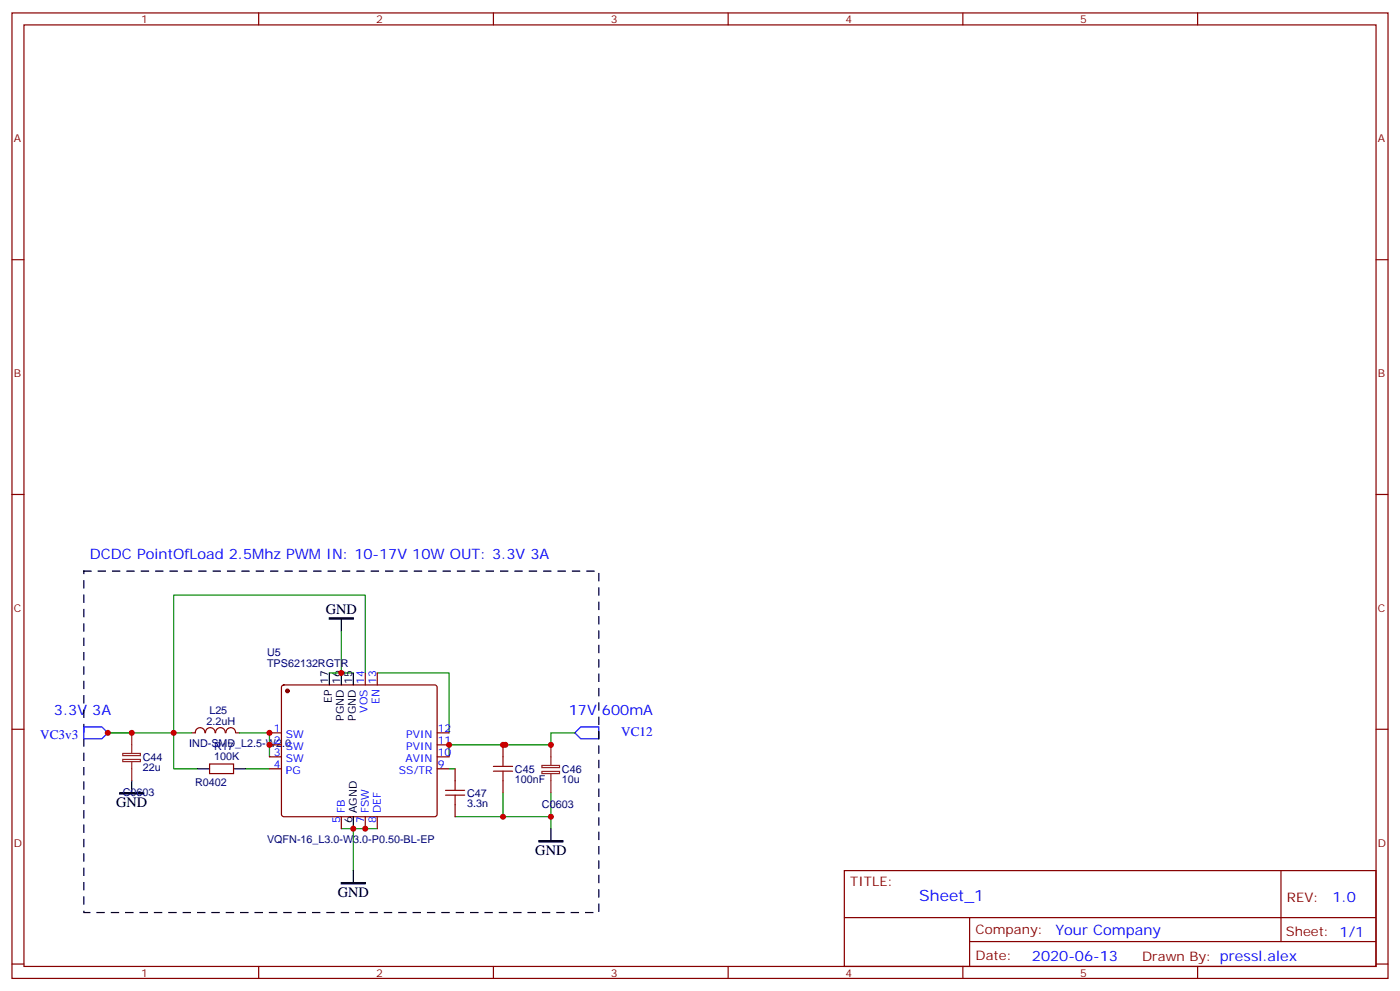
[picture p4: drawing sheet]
<svg xmlns="http://www.w3.org/2000/svg" width="412mm" height="292mm" viewBox="0 0 412 292" stroke-linecap="round" stroke-linejoin="round" font-family="sans-serif">
<g fill="none" stroke="#870000" stroke-width=".35">
<path d="M3.5 3.8h405.4v284.3h-405.4zM7.1 7.3h398.2v277.3h-398.2zM76.2 3.8v3.5M145.3 3.8v3.5M214.5 3.8v3.5M283.6 3.8v3.5M352.8 3.8v3.5M3.5 76.5h3.6M405.3 76.5h3.6M3.5 145.6h3.6M405.3 145.6h3.6M107.6 198.2v3.5"/>
<path d="M111.1 198.2v3.5M3.5 214.8h3.6M56.4 215.8h1.1M57.5 215.8a1.41 1.41 0 0 1 1.5-1.5 1.41 1.41 0 0 1 1.4 1.5M60.5 215.8a1.41 1.41 0 0 1 1.4-1.5 1.41 1.41 0 0 1 1.4 1.5M63.5 215.8a1.41 1.41 0 0 1 1.4-1.5 1.41 1.41 0 0 1 1.4 1.5M66.6 215.8a1.41 1.41 0 0 1 1.4-1.5 1.41 1.41 0 0 1 1.4 1.5M69.5 215.8h1.1M79.4 215.8h3.5M79.4 219.4h3.5M83.1 201.9l.5-.2h44.5l.5 .2 .2 .5v37.4l-.3 .5-.4 .2h-44.5l-.5-.2-.2-.5v-37.4zM128.8 215.8h3.5"/>
<path d="M128.8 219.4h3.5M148.2 219.4v3.5M405.3 214.8h3.6M61.7 225h7.1v2.8h-7.1zM79.4 222.9h3.5M79.4 226.4h3.5M128.8 222.9h3.5M128.8 226.4h3.5M134.1 226.4v3.5M134.1 237v3.5M148.2 229.9v3.6M100.5 240.5v3.6"/>
<path d="M107.6 240.5v3.6M111.1 240.5v3.6M248.7 256.4h156.6v28.2h-156.6zM377.3 256.4v20.9M248.7 270.2h156.5M285.6 277.3h119.6M285.6 270.2v14.2M3.5 283.9h3.6M76.2 284.6v3.5M145.3 284.6v3.5M214.5 284.6v3.5M283.6 284.6v3.5"/>
<path d="M352.8 284.6v3.5M405.3 283.9h3.6"/>
</g>
<path d="M24.7 214.1h5.3l1.7 1.7-1.7 1.8h-5.3zM169.3 215.8l1.8-1.7h5.3v3.5h-5.3z" fill="none" stroke="#00f" stroke-width=".35"/>
<path d="M24.7 168.2h151.7v100.5h-151.7z" fill="none" stroke="#000" stroke-width=".35" stroke-dasharray="2.1 2.1"/>
<g fill="none" stroke="#008700" stroke-width=".35">
<path d="M97 198.2h3.5M100.5 185.8v12.4h3.6M107.6 198.2v-22.9h-56.4v51.1h7M111.1 198.2h21.2v17.6M31.7 215.8h24.7M70.6 215.8h8.8v7.1M148.2 219.4h.7M169.3 215.8h-7v3.6h-30v3.5M72.3 226.4h7.1M132.3 226.4h1.8M148.2 233.5v7h14.1M162.3 233.5v10.6"/>
<path d="M100.5 244.1h3.6M111.1 244.1h-7v12.3M134.1 240.5h14.1"/>
</g>
<path d="M131.2 234.2h5.7M131.2 232.8h5.7M134.1 229.9v2.9M134.1 234.2v2.8M145.3 227.1h5.7M145.3 225.7h5.7M148.2 222.9v2.8M148.2 227.1v2.8" fill="none" stroke="#a10000" stroke-width=".35"/>
<path d="M97 182h7.1v.3h-7.1zM35.3 233.5h7v.3h-7zM100.5 259.9h7.1v.4h-7.1zM158.7 247.6h7.1v.3h-7.1z" fill="#000" stroke="#000" stroke-width=".35"/>
<path d="M97 198.2v3.5M100.5 182.3v3.5M100.5 198.2v3.5M104.1 198.2v3.5M38.8 229.9v3.6M58.2 226.4h3.5M68.8 226.4h3.5M104.1 240.5v3.6M104.1 256.4v3.5M162.3 244.1v3.5" fill="none" stroke="#000" stroke-width=".35"/>
<path d="M38.8 215.8v6M162.3 219.4v6M36.2 221.9h5.1v.6h-5.1zM36.2 223.7h5.1v.6h-5.1zM38.8 224.3v5.6M159.6 225.4h5.2v.7h-5.2zM159.6 227.2h5.2v.6h-5.2zM162.3 227.8v5.7" fill="none" stroke="#8c2424" stroke-width=".35"/>
<circle cx="84.7" cy="203.5" r=".53" fill="#870000" stroke="#870000" stroke-width=".35"/>
<g fill="#c00">
<circle cx="31.8" cy="215.8" r=".88"/>
<circle cx="148.9" cy="219.4" r=".88"/>
<circle cx="148.2" cy="219.4" r=".88"/>
<circle cx="107.6" cy="244.1" r=".88"/>
<circle cx="104.1" cy="244.1" r=".88"/>
<circle cx="162.3" cy="240.5" r=".88"/>
<circle cx="79.4" cy="219.4" r=".88"/>
<circle cx="79.4" cy="215.8" r=".88"/>
<circle cx="100.5" cy="198.2" r=".88"/>
<circle cx="148.2" cy="240.5" r=".88"/>
<circle cx="132.3" cy="219.4" r=".88"/>
<circle cx="51.2" cy="215.8" r=".88"/>
<circle cx="38.8" cy="215.8" r=".88"/>
<circle cx="162.3" cy="219.4" r=".88"/>
</g>
<text font-size="4.6" fill="#00f" x="270.8" y="265.4">Sheet_1</text>
<g font-size="4.2" fill="#00f">
<text x="26.5" y="164.7">DCDC PointOfLoad 2.5Mhz PWM IN: 10-17V 10W OUT: 3.3V 3A</text>
<text x="15.9" y="210.5">3.3V 3A</text>
<text x="167.6" y="210.5">17V 600mA</text>
<text x="392.5" y="265.7">1.0</text>
<text x="310.9" y="275.2">Your Company</text>
<text x="304" y="283">2020-06-13</text>
</g>
<g font-size="4.2">
<text x="96" y="180.9">GND</text>
<text x="34.2" y="237.8">GND</text>
<text x="157.7" y="251.9">GND</text>
<text x="99.5" y="264.2">GND</text>
</g>
<g font-size="3.9" fill="#00f">
<text x="11.9" y="217.6">VC3v3</text>
<text x="183" y="216.6">VC12</text>
</g>
<g font-size="3.9" fill="#800">
<text x="250.5" y="261">TITLE:</text>
<text x="379.1" y="265.7">REV:</text>
<text x="287.4" y="275.2">Company:</text>
<text x="378.7" y="275.8">Sheet: 1/1</text>
<text x="287.4" y="282.9">Date:</text>
<text x="336.4" y="282.9">Drawn By: pressl.alex</text>
</g>
<g font-size="3.2" fill="#800">
<text x="41.6" y="6.8">1</text>
<text x="110.8" y="6.8">2</text>
<text x="179.9" y="6.8">3</text>
<text x="249.1" y="6.8">4</text>
<text x="318.2" y="6.8">5</text>
<text x="4.1" y="41.9">A</text>
<text x="405.9" y="41.9">A</text>
<text x="4.1" y="111.1">B</text>
<text x="405.9" y="111.1">B</text>
<text x="4.1" y="180.2">C</text>
<text x="405.9" y="180.2">C</text>
<text x="4.1" y="249.3">D</text>
<text x="405.9" y="249.3">D</text>
<text x="41.6" y="287.6">1</text>
<text x="110.8" y="287.6">2</text>
<text x="179.9" y="287.6">3</text>
<text x="249.1" y="287.6">4</text>
<text x="318.2" y="287.6">5</text>
</g>
<g font-size="3.2" fill="#000080">
<text x="78.7" y="196.3">TPS62132RGTR</text>
<text x="78.7" y="193.1">U5</text>
<text x="60.9" y="213.5">2.2uH</text>
<text x="61.7" y="210.2">L25</text>
<text x="55.7" y="220.1">IND-SMD_L2.5-W2.0</text>
<text x="63.1" y="220.9">R17</text>
<text x="42" y="227.2">22u</text>
<text x="42.1" y="224">C44</text>
<text x="63.1" y="223.9">100K</text>
<text x="151.7" y="227.5">C45</text>
<text x="165.5" y="227.5">C46</text>
<text x="57.5" y="231.4">R0402</text>
<text x="151.7" y="230.7">100nF</text>
<text x="165.5" y="230.7">10u</text>
<text x="36.2" y="234.3">C0603</text>
<text x="137.6" y="237.8">3.3n</text>
<text x="137.6" y="234.6">C47</text>
<text x="159.6" y="237.8">C0603</text>
<text x="78.7" y="248.3">VQFN-16_L3.0-W3.0-P0.50-BL-EP</text>
</g>
<g font-size="3.2">
<text x="96.7" y="201.5" transform="rotate(-90 96.7 201.5)">17</text>
<text x="100.2" y="201.5" transform="rotate(-90 100.2 201.5)">16</text>
<text x="103.7" y="201.5" transform="rotate(-90 103.7 201.5)">15</text>
<text x="97.7" y="206.9" transform="rotate(-90 97.7 206.9)">EP</text>
<text x="101.2" y="212.2" transform="rotate(-90 101.2 212.2)">PGND</text>
<text x="104.8" y="212.2" transform="rotate(-90 104.8 212.2)">PGND</text>
<text x="105.1" y="239.5" transform="rotate(-90 105.1 239.5)">AGND</text>
<text x="103.7" y="242.4" transform="rotate(-90 103.7 242.4)">6</text>
</g>
<g font-size="3.2" fill="#00f">
<text x="107.2" y="201.5" transform="rotate(-90 107.2 201.5)">14</text>
<text x="110.8" y="201.5" transform="rotate(-90 110.8 201.5)">13</text>
<text x="108.3" y="209.9" transform="rotate(-90 108.3 209.9)">VOS</text>
<text x="111.8" y="207.4" transform="rotate(-90 111.8 207.4)">EN</text>
<text x="80.7" y="215.5">1</text>
<text x="128.9" y="215.5">12</text>
<text x="80.7" y="219">2</text>
<text x="84.2" y="217.2">SW</text>
<text x="84.2" y="220.8">SW</text>
<text x="119.7" y="220.8">PVIN</text>
<text x="119.7" y="217.2">PVIN</text>
<text x="128.9" y="219">11</text>
<text x="80.7" y="222.5">3</text>
<text x="80.7" y="226.1">4</text>
<text x="84.2" y="224.3">SW</text>
<text x="84.2" y="227.8">PG</text>
<text x="117.5" y="227.8">SS/TR</text>
<text x="119.4" y="224.3">AVIN</text>
<text x="128.9" y="226.1">9</text>
<text x="128.9" y="222.5">10</text>
<text x="101.6" y="239.5" transform="rotate(-90 101.6 239.5)">FB</text>
<text x="108.7" y="239.5" transform="rotate(-90 108.7 239.5)">FSW</text>
<text x="112.2" y="239.5" transform="rotate(-90 112.2 239.5)">DEF</text>
<text x="100.2" y="242.4" transform="rotate(-90 100.2 242.4)">5</text>
<text x="107.2" y="242.4" transform="rotate(-90 107.2 242.4)">7</text>
<text x="110.8" y="242.4" transform="rotate(-90 110.8 242.4)">8</text>
</g>
</svg>
